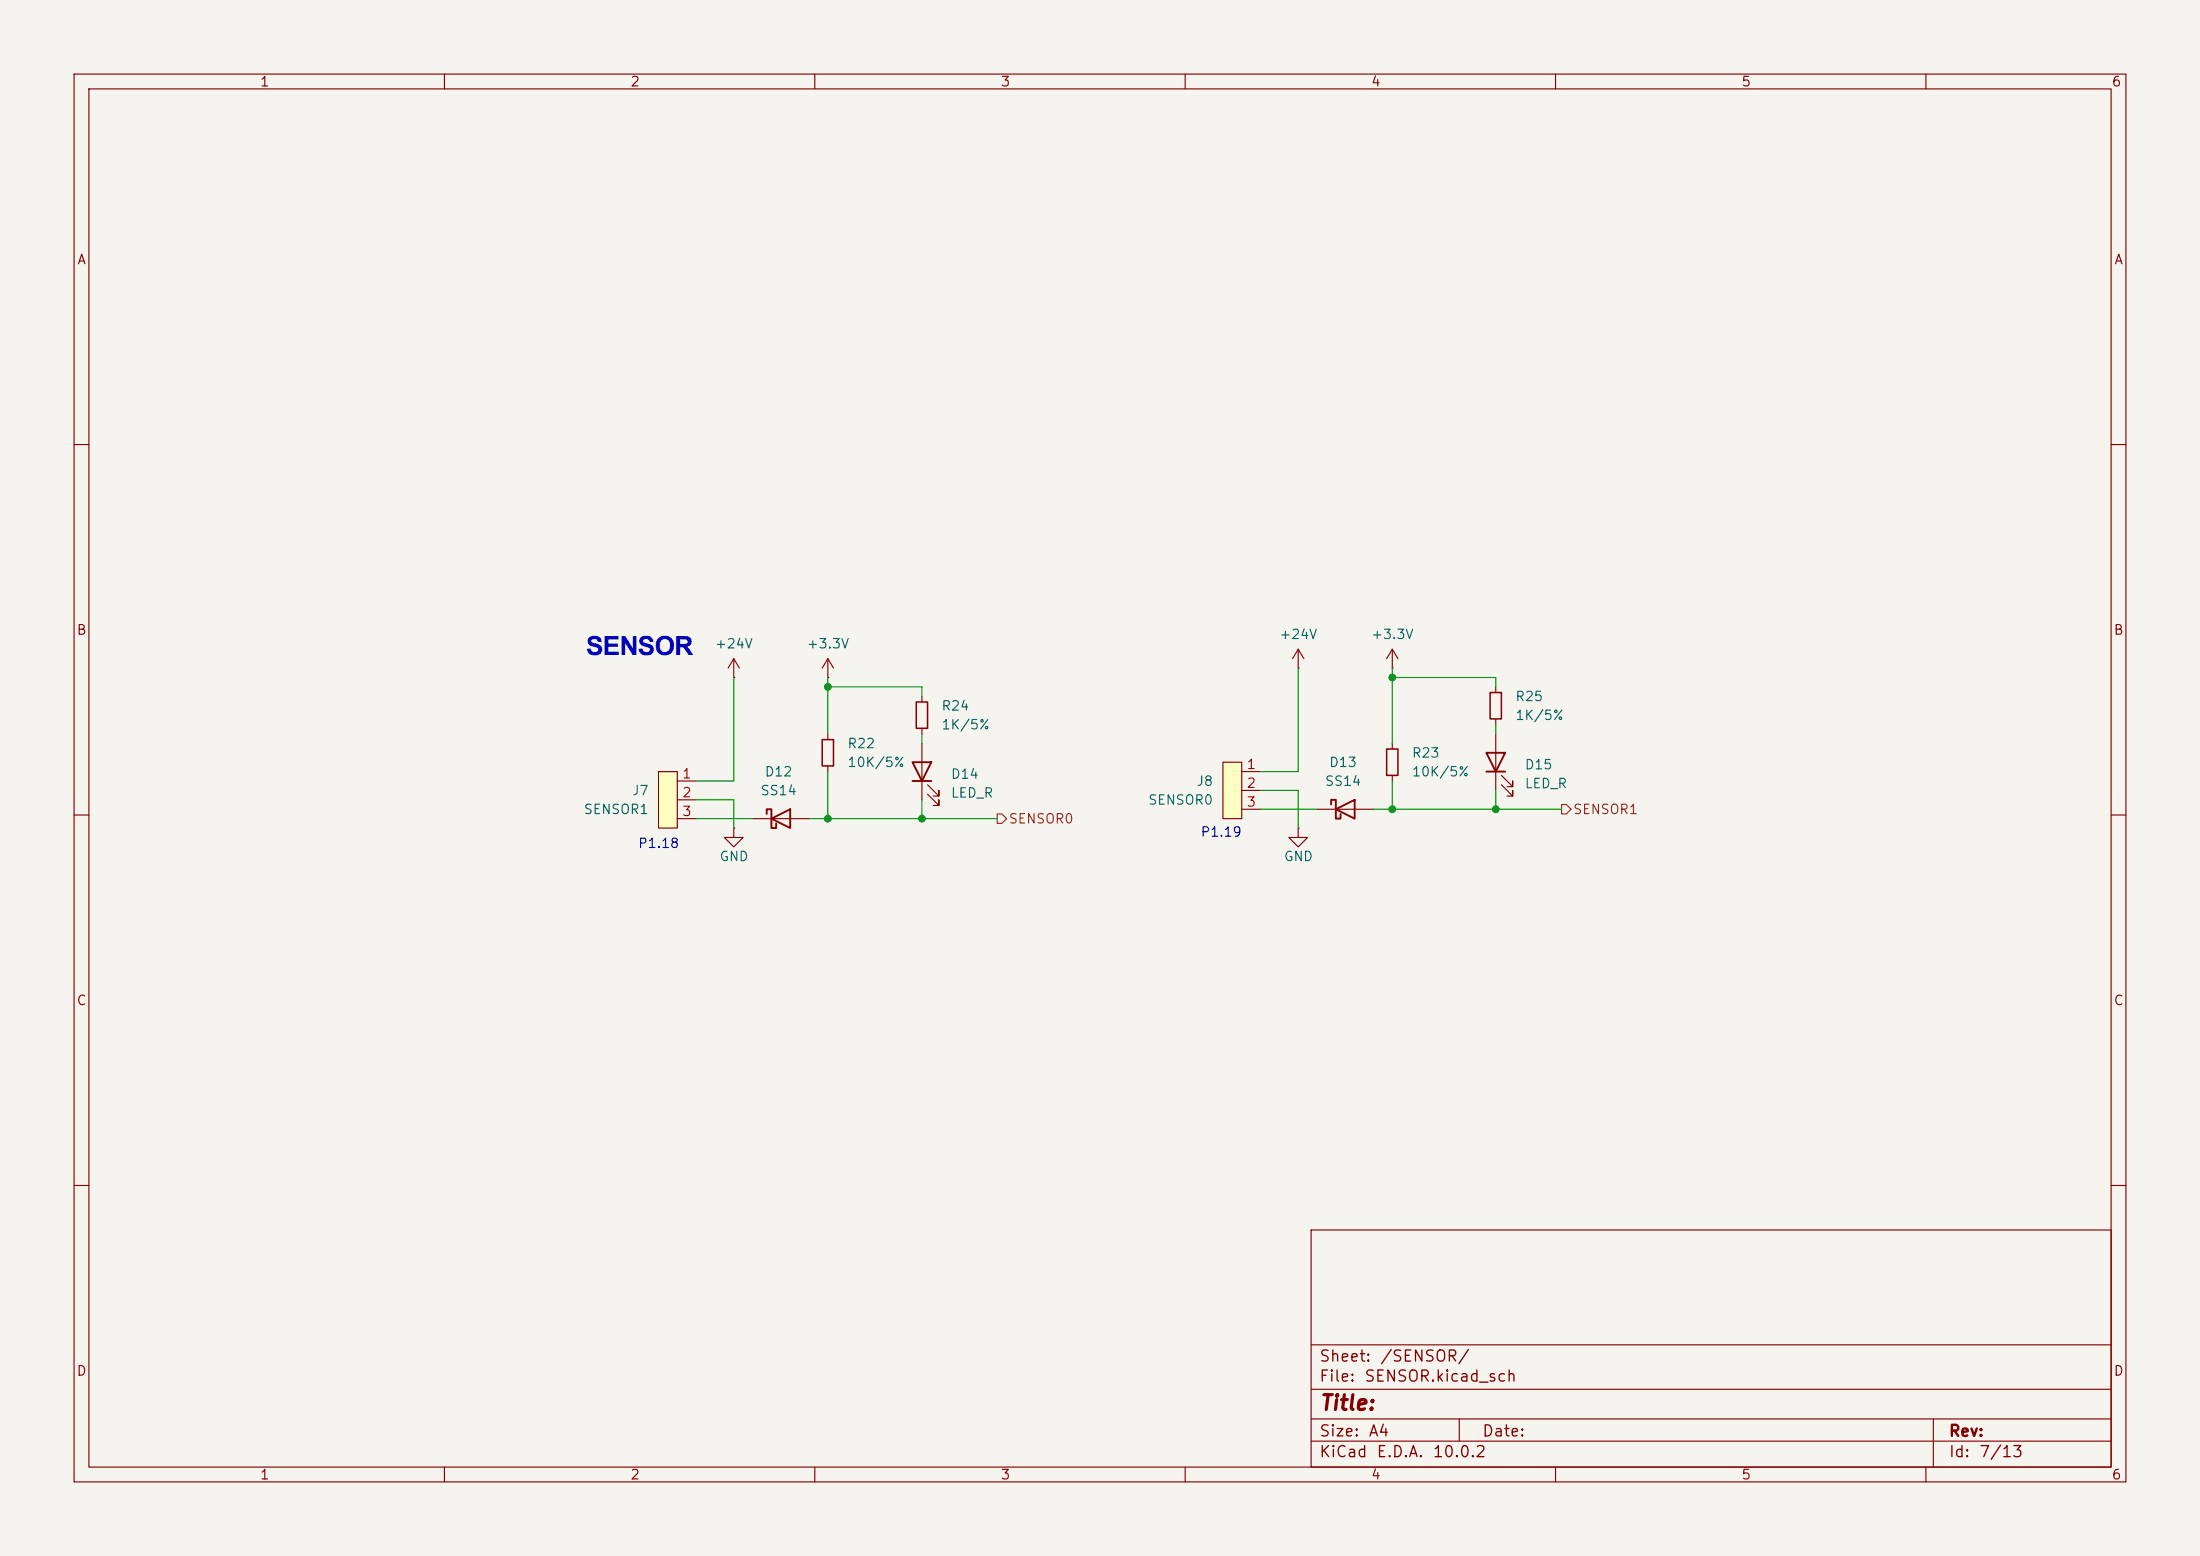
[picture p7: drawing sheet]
<svg xmlns="http://www.w3.org/2000/svg" width="297mm" height="210mm" viewBox="0 0 297 210" stroke-linecap="round" stroke-linejoin="round" font-family="sans-serif">
<path d="M0 0h297v210h-297z" fill="#f5f4ef" stroke="#f5f4ef" stroke-width=".14"/>
<g fill="none" stroke="#840000" stroke-width=".15">
<path d="M10 10h277v190h-277zM12 12h273v186h-273zM60 10v2M110 10v2M160 10v2M210 10v2M260 10v2M10 60h2M285 60h2M99.1 91.4h.1M99.1 88.9l-.8 1.3M99.1 88.9l.7 1.3"/>
<path d="M99.1 88.9v2.5M111.8 91.4h.1M111.8 88.9v2.5M111.8 99.1v.7M111.8 88.9l-.8 1.3M111.8 88.9l.7 1.3M201.9 92.7v.8M201.9 97v.8M201.9 99.1v7.6M10 110h2M111.8 103.4v.7M202.7 105.9l1.5 1.5v-.7v.7h-.7"/>
<path d="M202.7 104.6l1.5 1.6v-.8v.8h-.7M285 110h2M10 160h2M177 166h108v32h-108zM285 160h2M60 198v2M110 198v2M160 198v2M177 194.5h108M177 191.5h108M177 187.5h108M177 181.5h108"/>
<path d="M197 191.5v3M210 198v2M260 198v2M261 191.5v6.5"/>
</g>
<path d="M111 99.8h1.5v3.6h-1.5zM201.2 93.5h1.5v3.5h-1.5z" fill="none" stroke="#840000" stroke-width=".2"/>
<path d="M200.7 101.6h2.5l-1.3 2.5zM200.7 104.1h2.5" fill="none" stroke="#840000" stroke-width=".25"/>
<path d="M88.9 104.1h2.5v7.7h-2.5z" fill="#ffffc2"/>
<g fill="none" stroke="#840000" stroke-width=".15">
<path d="M124.5 94v.7M124.5 98.3v.8M175.3 90.2h.1M175.3 87.6l-.8 1.3M175.3 87.6l.7 1.3M175.3 87.6v2.6M188 90.2h.1M188 87.6l-.8 1.3M188 87.6l.7 1.3M188 87.6v2.6M88.9 104.1h2.5v7.7h-2.5zM91.4 105.4h2.6"/>
<path d="M91.4 108h2.6M91.4 110.5h2.6M99.1 111.8v1.2h1.2l-1.2 1.3-1.3-1.3h1.3M99.1 111.8h.1M101.6 110.5h7.6M124.5 100.3v7.7M125.2 107.2l1.5 1.5v-.7v.7h-.7M125.2 105.9l1.5 1.5v-.7v.7h-.7M175.3 111.8v1.2h1.2l-1.2 1.3-1.3-1.3h1.3M175.3 111.8h.1M177.8 109.2h7.6"/>
</g>
<path d="M103.5 109.9v-.7h.6v2.6h.7v-.7M104.1 110.5l2.6-1.3v2.6zM123.2 102.9h2.5l-1.2 2.5zM123.2 105.4h2.5M179.7 108.6v-.6h.6v2.5h.7v-.6M180.3 109.2l2.6-1.2v2.5z" fill="none" stroke="#840000" stroke-width=".25"/>
<path d="M123.7 94.7h1.5v3.6h-1.5z" fill="none" stroke="#840000" stroke-width=".2"/>
<path d="M165.1 102.9h2.5v7.6h-2.5z" fill="#ffffc2"/>
<path d="M165.1 102.9h2.5v7.6h-2.5zM167.6 104.1h2.6M167.6 106.7h2.6M167.6 109.2h2.6M188 100.3v.8M188 104.6v.8" fill="none" stroke="#840000" stroke-width=".15"/>
<path d="M187.2 101.1h1.5v3.5h-1.5z" fill="none" stroke="#840000" stroke-width=".2"/>
<path d="M134.6 109.9h.7l.6 .6-.6 .6h-.7zM210.8 108.6h.7l.6 .6-.6 .7h-.7z" fill="none" stroke="#725600" stroke-width=".15"/>
<g fill="none" stroke="#009600" stroke-width=".15">
<path d="M99.1 91.4v14h-5.1M111.8 92.7h12.7v1.3M111.8 91.4v7.7M124.5 99.1v1.2M175.3 90.2v13.9h-5.1M188 90.2v10.1M188 91.4h13.9v1.3M201.9 97.8v1.3M94 108h5.1v3.8M94 110.5h7.6M109.2 110.5h25.4M111.8 104.1v6.4"/>
<path d="M124.5 108v2.5M170.2 106.7h5.1v5.1M170.2 109.2h7.6M185.4 109.2h25.4M188 105.4v3.8M201.9 106.7v2.5"/>
</g>
<g fill="#009600" stroke="#009600" stroke-width=".14">
<circle cx="124.5" cy="110.5" r=".46"/>
<circle cx="111.8" cy="110.5" r=".46"/>
<circle cx="111.8" cy="92.7" r=".46"/>
<circle cx="188" cy="91.4" r=".46"/>
<circle cx="201.9" cy="109.2" r=".46"/>
<circle cx="188" cy="109.2" r=".46"/>
</g>
<text font-size="3.5" fill="#0000c2" x="79.1" y="88.4">SENSOR</text>
<text font-size="2" fill="#840000" x="178" y="190.8">Title:</text>
<g font-size="1.5" fill="#840000">
<text x="178" y="184.2">Sheet:</text>
<text x="186.2" y="184.2">/SENSOR/</text>
<text x="178" y="186.9">File:</text>
<text x="184.1" y="186.9">SENSOR.kicad_sch</text>
<text x="178" y="197.1">KiCad</text>
<text x="178" y="194.3">Size:</text>
<text x="184.7" y="194.3">A4</text>
<text x="185.7" y="197.1">E.D.A.</text>
<text x="193.3" y="197.1">10.0.2</text>
<text x="200" y="194.3">Date:</text>
<text x="263" y="194.3">Rev:</text>
<text x="263" y="197.1">Id:</text>
<text x="267.1" y="197.1">7/13</text>
</g>
<g font-size="1.3" fill="#840000">
<text x="35" y="12">1</text>
<text x="85" y="12">2</text>
<text x="135" y="12">3</text>
<text x="185" y="12">4</text>
<text x="235" y="12">5</text>
<text x="285" y="12">6</text>
<text x="10.3" y="36">A</text>
<text x="285.3" y="36">A</text>
<text x="10.3" y="86">B</text>
<text x="285.3" y="86">B</text>
<text x="10.3" y="136">C</text>
<text x="285.3" y="136">C</text>
<text x="10.3" y="186">D</text>
<text x="285.3" y="186">D</text>
<text x="35" y="200">1</text>
<text x="85" y="200">2</text>
<text x="135" y="200">3</text>
<text x="185" y="200">4</text>
<text x="235" y="200">5</text>
<text x="285" y="200">6</text>
</g>
<g font-size="1.3" fill="#006464">
<text x="96.4" y="87.8">+24V</text>
<text x="108.8" y="87.8">+3.3V</text>
<text x="172.6" y="86.6">+24V</text>
<text x="185" y="86.6">+3.3V</text>
<text x="204.5" y="95">R25</text>
<text x="114.3" y="101.3">R22</text>
<text x="127" y="98.8">1K/5%</text>
<text x="127" y="96.2">R24</text>
<text x="204.5" y="97.5">1K/5%</text>
<text x="85.2" y="107.7">J7</text>
<text x="102.6" y="107.7">SS14</text>
<text x="103.1" y="105.1">D12</text>
<text x="114.3" y="103.8">10K/5%</text>
<text x="128.3" y="108">LED_R</text>
<text x="128.3" y="105.4">D14</text>
<text x="161.4" y="106.4">J8</text>
<text x="178.8" y="106.4">SS14</text>
<text x="179.3" y="103.8">D13</text>
<text x="190.5" y="102.6">R23</text>
<text x="190.5" y="105.1">10K/5%</text>
<text x="205.7" y="106.7">LED_R</text>
<text x="205.7" y="104.2">D15</text>
<text x="78.7" y="110.2">SENSOR1</text>
<text x="154.9" y="108.9">SENSOR0</text>
<text x="97" y="116.5">GND</text>
<text x="173.2" y="116.5">GND</text>
</g>
<g font-size="1.3" fill="#a90000">
<text x="92" y="105.4">1</text>
<text x="92" y="107.9">2</text>
<text x="168.2" y="104.1">1</text>
<text x="168.2" y="106.7">2</text>
<text x="92" y="110.5">3</text>
<text x="168.2" y="109.2">3</text>
</g>
<g font-size="1.3" fill="#725600">
<text x="136.1" y="111.5">SENSOR0</text>
<text x="212.3" y="110.2">SENSOR1</text>
</g>
<g font-size="1.3" fill="#0000c2">
<text x="162" y="113.2">P1.19</text>
<text x="86" y="114.8">P1.18</text>
</g>
</svg>
